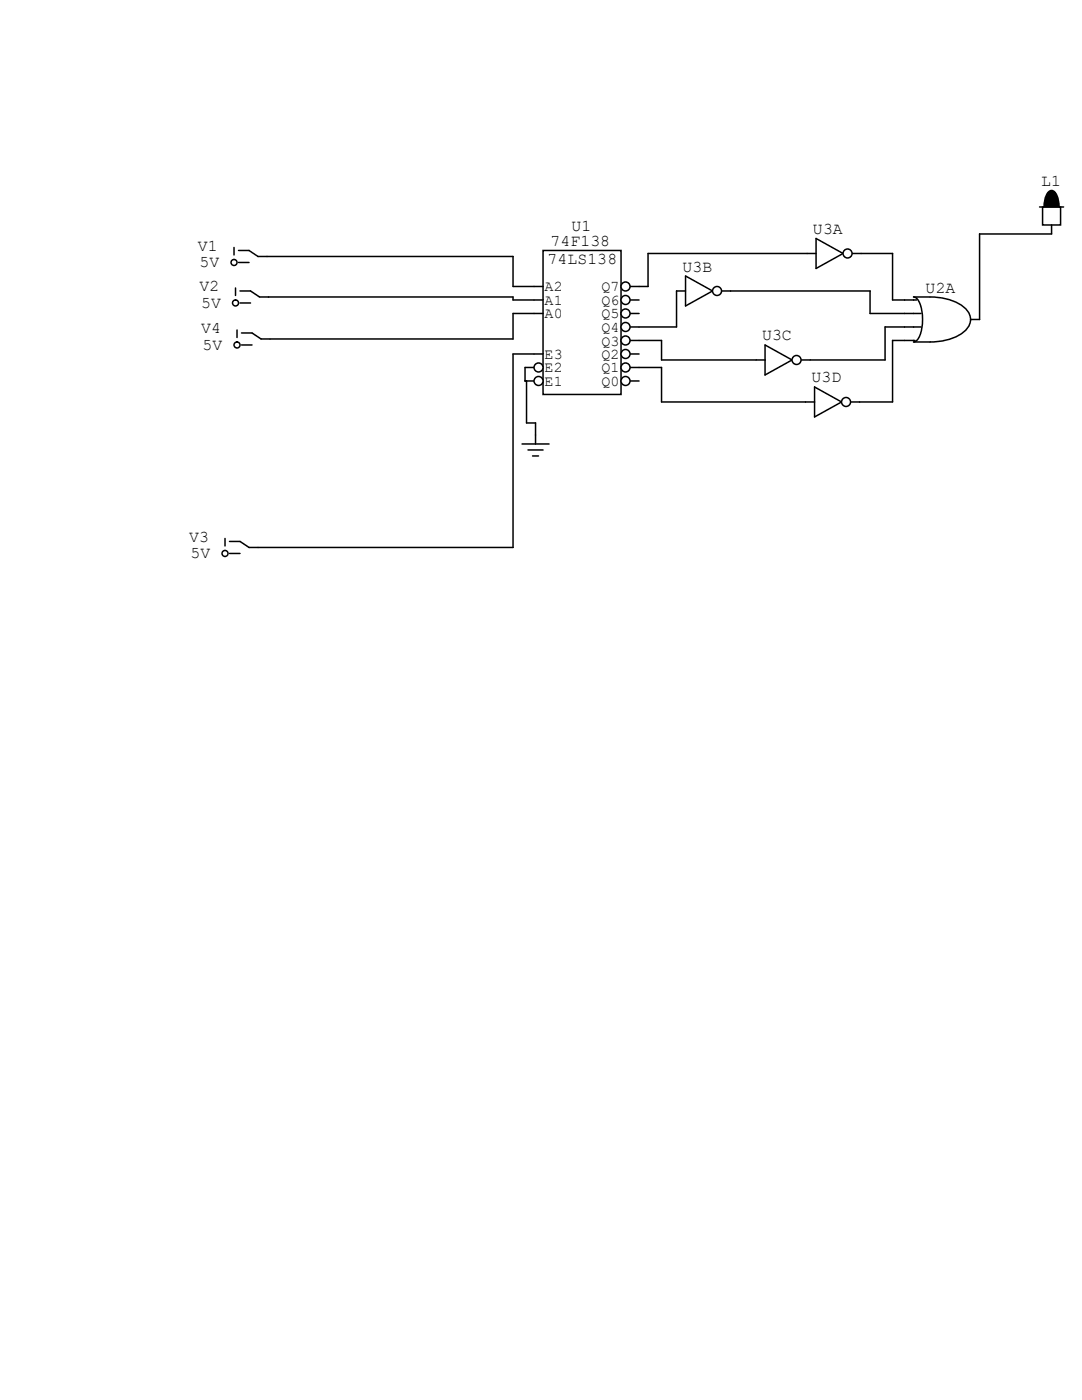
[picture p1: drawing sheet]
<svg xmlns="http://www.w3.org/2000/svg" width="216mm" height="279mm" viewBox="0 0 216 279" stroke-linecap="round" stroke-linejoin="round" font-family="sans-serif">
<g fill="none" stroke="#000" stroke-width=".3">
<path d="M46.7 49.4v1.5M47 57.5v1.5M47.6 50h2.1l1.8 1.2h1.8M47.6 52.4h2.1M47.9 58.1h2.1l1.8 1.2h1.8M47.3 65.9v1.4M47.9 60.5h2.1M48.2 66.5h2.1l1.8 1.1h1.8M48.2 68.8h2.1M162.5 77.2l5.4 3-5.4 3zM104.2 88.6h5.4M105.4 89.8h3"/>
<path d="M106.3 91h1.2M106.9 86.8v1.8M160.7 80.2h1.8M169.7 80.2h1.8M44.9 107.5v1.5M45.8 108.1h2.1l1.8 1.2h1.8M45.8 110.5h2.1"/>
<circle cx="46.7" cy="52.4" r=".6"/>
<circle cx="47" cy="60.5" r=".6"/>
<circle cx="47.3" cy="68.8" r=".6"/>
<circle cx="44.9" cy="110.5" r=".6"/>
</g>
<circle cx="168.8" cy="80.2" r=".9" fill="#fff" stroke="#000" stroke-width=".3"/>
<path d="M150.9 71.8h1.8M152.7 68.8l5.3 3-5.3 3zM159.8 71.8h1.8" fill="none" stroke="#000" stroke-width=".3"/>
<circle cx="158.9" cy="71.8" r=".9" fill="#fff" stroke="#000" stroke-width=".3"/>
<path d="M135 58.1h1.8M136.8 55.1l5.4 3-5.4 3zM144 58.1h1.8" fill="none" stroke="#000" stroke-width=".3"/>
<circle cx="143.1" cy="58.1" r=".9" fill="#fff" stroke="#000" stroke-width=".3"/>
<path d="M161 50.6h1.8M162.8 47.6l5.4 3-5.4 3zM170 50.6h1.8" fill="none" stroke="#000" stroke-width=".3"/>
<circle cx="169.1" cy="50.6" r=".9" fill="#fff" stroke="#000" stroke-width=".3"/>
<path d="M180.5 59.9h2.4M182.3 59.3a18.9 18.9 0 0 1 8.1 .8 4.5 4.5 0 0 1 3.3 3.7 4.5 4.5 0 0 1-3.3 3.6 12.8 12.8 0 0 1-4.8 .8h-3.3a1.7 1.7 0 0 0 1.3-1.3 8.7 8.7 0 0 0-.6-7.3zM180.5 62.6h3.3M180.5 65.3h3.3M180.5 67.9h2.1M193.7 63.8h1.8" fill="none" stroke="#000" stroke-width=".3"/>
<path d="M209.2 38.3a.91 .91 0 0 1 .9-.3 .91 .91 0 0 1 .7 .7 5.9 5.9 0 0 1-.3 5.6 .91 .91 0 0 1-.9 .3 .91 .91 0 0 1-.7-.7 5.9 5.9 0 0 1 .3-5.6z" fill-rule="evenodd" fill="#000" stroke="#000" stroke-width=".3"/>
<path d="M208 41.3h3.6v3.6h-3.6z" fill-rule="evenodd" fill="#fff" stroke="#000" stroke-width=".3"/>
<path d="M207.4 41.3h4.8M209.8 44.9v1.8" fill="none" stroke="#000" stroke-width=".3"/>
<path d="M108.4 50h15.5v28.7h-15.5z" fill-rule="evenodd" fill="#fff" stroke="#000" stroke-width=".3"/>
<path d="M106.6 57.2h1.8M106.6 59.9h1.8M104.8 73.3h1.8M106.6 62.6h1.8M106.6 70.6h1.8" fill="none" stroke="#000" stroke-width=".3"/>
<circle cx="107.5" cy="73.3" r=".9" fill="#fff" stroke="#000" stroke-width=".3"/>
<path d="M104.8 76h1.8" fill="none" stroke="#000" stroke-width=".3"/>
<circle cx="107.5" cy="76" r=".9" fill="#fff" stroke="#000" stroke-width=".3"/>
<path d="M125.7 57.2h1.8" fill="none" stroke="#000" stroke-width=".3"/>
<circle cx="124.8" cy="57.2" r=".9" fill="#fff" stroke="#000" stroke-width=".3"/>
<path d="M125.7 59.9h1.8" fill="none" stroke="#000" stroke-width=".3"/>
<circle cx="124.8" cy="59.9" r=".9" fill="#fff" stroke="#000" stroke-width=".3"/>
<path d="M125.7 62.6h1.8" fill="none" stroke="#000" stroke-width=".3"/>
<circle cx="124.8" cy="62.6" r=".9" fill="#fff" stroke="#000" stroke-width=".3"/>
<path d="M125.7 65.3h1.8" fill="none" stroke="#000" stroke-width=".3"/>
<circle cx="124.8" cy="65.3" r=".9" fill="#fff" stroke="#000" stroke-width=".3"/>
<path d="M125.7 67.9h1.8" fill="none" stroke="#000" stroke-width=".3"/>
<circle cx="124.8" cy="68" r=".9" fill="#fff" stroke="#000" stroke-width=".3"/>
<path d="M125.7 70.6h1.8" fill="none" stroke="#000" stroke-width=".3"/>
<circle cx="124.8" cy="70.6" r=".9" fill="#fff" stroke="#000" stroke-width=".3"/>
<path d="M125.7 73.3h1.8" fill="none" stroke="#000" stroke-width=".3"/>
<circle cx="124.8" cy="73.3" r=".9" fill="#fff" stroke="#000" stroke-width=".3"/>
<path d="M125.7 76h1.8" fill="none" stroke="#000" stroke-width=".3"/>
<circle cx="124.8" cy="76" r=".9" fill="#fff" stroke="#000" stroke-width=".3"/>
<g fill="none" stroke="#000" stroke-width=".3">
<path d="M53.3 51.2h49.1v6h4.2M53.6 59.3h48.8v.6h4.2M135 58.1v7.2h-7.5M145.8 58.1h27.8v4.5h6.9M161 50.6h-31.7v6.6h-1.8M171.8 50.6h6.3v9.3h2.4M209.8 46.7h-14.3v17.1M104.8 73.3v2.7h.3v8.4h1.8v2.4M106.6 70.6h-4.2v38.7h-50.9M106.6 62.6h-4.2v5h-48.5M127.5 73.3h4.5v6.9h28.7M127.5 67.9h4.5v3.9h18.9"/>
<path d="M180.5 67.9h-2.4v12.3h-6.6M180.5 65.3h-3.9v6.5h-15"/>
</g>
<g font-size="3.3">
<text x="207.7" y="37.1">L1</text>
<text x="114" y="46.1">U1</text>
<text x="162.2" y="46.7">U3A</text>
<text x="39.5" y="50">V1</text>
<text x="39.8" y="53.3">5V</text>
<text x="109.3" y="52.7">74LS138</text>
<text x="109.9" y="49.1">74F138</text>
<text x="39.8" y="58.1">V2</text>
<text x="136.2" y="54.2">U3B</text>
<text x="184.7" y="58.4">U2A</text>
<text x="40.1" y="61.4">5V</text>
<text x="40.1" y="66.5">V4</text>
<text x="40.4" y="69.8">5V</text>
<text x="152.1" y="67.9">U3C</text>
<text x="161.9" y="76.3">U3D</text>
<text x="37.7" y="108.1">V3</text>
<text x="38" y="111.4">5V</text>
</g>
<g font-size="3">
<text x="108.7" y="58.2">A2</text>
<text x="120" y="58.2">Q7</text>
<text x="108.7" y="60.9">A1</text>
<text x="108.7" y="63.5">A0</text>
<text x="120" y="60.9">Q6</text>
<text x="120" y="63.5">Q5</text>
<text x="108.7" y="71.6">E3</text>
<text x="120" y="66.3">Q4</text>
<text x="120" y="69">Q3</text>
<text x="120" y="71.6">Q2</text>
<text x="108.7" y="74.3">E2</text>
<text x="108.7" y="77">E1</text>
<text x="120" y="74.3">Q1</text>
<text x="120" y="77">Q0</text>
</g>
</svg>
